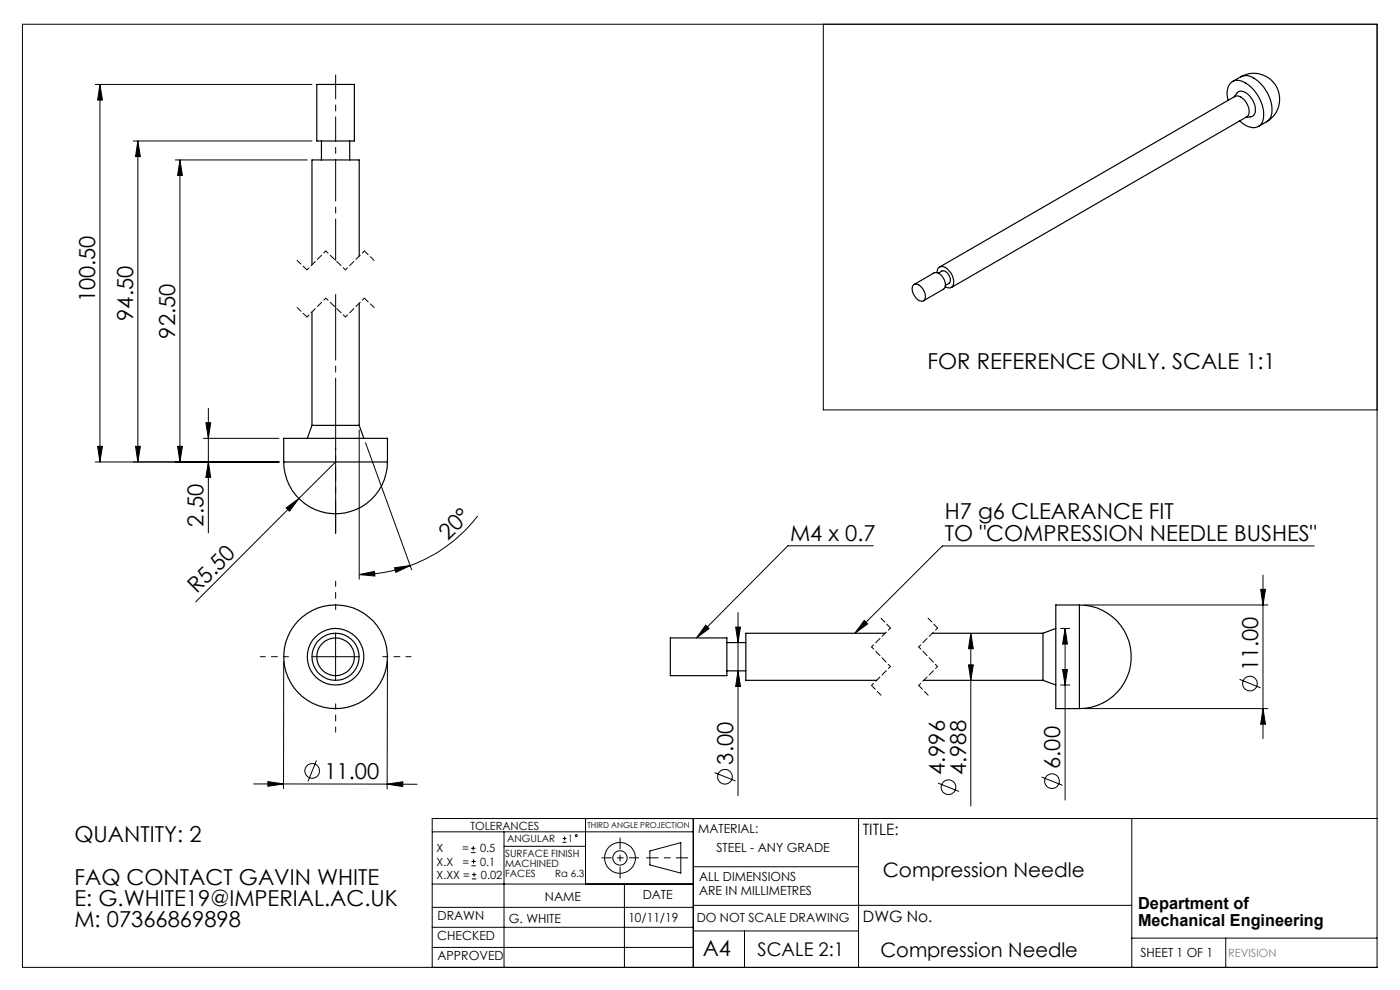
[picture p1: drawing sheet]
<svg xmlns="http://www.w3.org/2000/svg" width="297mm" height="210mm" viewBox="0 0 297 210" stroke-linecap="round" stroke-linejoin="round" font-family="sans-serif">
<g fill="none" stroke="#000" stroke-width=".21">
<path d="M4.8 5.1h287.3v200.1h-287.3zM20.2 17.9h46M21.2 17.9l.5 3.3h-1zM21.2 17.9v80.1M174.7 5.1v81.9h117.4M28.3 29.9h37.9M29.2 29.9l.6 3.3h-1zM29.2 29.9v68.1M37.2 33.9h28M38.2 33.9l.5 3.3h-1zM38.2 33.9v64.1M20.2 98h39"/>
<path d="M20.7 94.7h1l-.5 3.3zM28.8 94.7h1l-.6 3.3zM37.7 94.7h1l-.5 3.3zM43.2 93h16M43.7 89.7h1l-.5 3.3zM44.2 98l.5 3.3h-1zM44.2 86.6v26.4M71.2 98l-7.8 7.8M76.2 91.2v31.7M77.5 93.9l9.8 27M60.7 107.7l2.7-1.9-2 2.6zM63.4 105.8l-21.9 21.9"/>
<path d="M87 120a32.1 32.1 0 0 1-10.8 1.9M101.4 109.4a32.1 32.1 0 0 1-14.4 10.6M185.2 115.8h-18.1l-19.4 19.5M278.8 115.8h-78.9l-18.5 18.5M66.2 139.3h10M71.2 134.3v10M76.2 121.9l3.2-.7 .1 1zM83.7 120.4l3.3-.4-3 1.4zM149.7 132.6l.7 .7-2.7 2zM156.1 133h1l-.5 3.3zM156.6 130v38.8M183.3 131.6l.7 .8-2.6 1.9z"/>
<path d="M206 134.3l.5 3.3h-1zM206 134.3v36.7M225 133.3h1.9M226 133.3l.4 3.3h-1zM226 133.3v36.4M230 128.3h39M267.4 125h1.1l-.6 3.3zM267.9 122v34.7M60.2 140.3l-.1 27M82.2 140.3l-.1 27M156.6 142.3l.5 3.3h-1zM205.5 141h1l-.5 3.3z"/>
<path d="M225 145.3h1.9M225.4 142h1l-.4 3.3zM230 150.3h39M263 144.1l4.4 1.8M267.9 150.3l.6 3.3h-1.1zM53.8 166.3h6.3M56.8 165.8l3.3 .5-3.3 .5zM60.1 166.3h22M67.1 161.3l-1.8 4.5M82.1 166.3l6.4 .1M82.1 166.3l3.3-.5v1.1zM91.7 176.5h55.4"/>
<path d="M99.9 179.9h1M100.4 179.5v.9M106.9 176.5v28.7M106.9 179.5h17.3M119.3 178.7h.9M119.3 177.9h.9M119.8 177.4v.9M124.2 173.6v13.9M147.1 173.6v31.6M151.6 163.9l4.4 1.8M182.1 173.6v31.6M199 166.1l4.4 1.8"/>
<path d="M220.9 164.8l4.5 1.8M240.1 173.6v31.6M292.1 173.6h-200.4v31.6M91.7 196.7h55.4M91.7 192.5h55.4M91.7 187.5h55.4M99.9 180.9h1M100 183.6h.9M100 182.7h.9M100.1 186.4h.9M100.1 185.5h.9M100.5 182.3v.9"/>
<path d="M100.6 185.1v.9M132.5 187.5v17.7M137.9 180.5l6.5-1.8v6.5l-6.5-1.7zM147.1 183.9h35M147.1 197.5h35M147.1 192h93M157.9 197.5v7.7M240.1 199h52M260 199v6.2M91.7 201h55.4"/>
<circle cx="265.2" cy="145" r="1.55"/>
<circle cx="66.2" cy="163.5" r="1.55"/>
<circle cx="122.2" cy="177.3" r=".2"/>
<circle cx="153.8" cy="164.8" r="1.55"/>
<circle cx="201.2" cy="167" r="1.55"/>
<circle cx="223.2" cy="165.7" r="1.55"/>
<circle cx="131.5" cy="182" r="1.52"/>
<circle cx="131.5" cy="182" r="3.3"/>
</g>
<path d="M145.9 182h-8.7" fill="none" stroke="#000" stroke-width=".21" stroke-dasharray="15.2 1.3 1.3 1.3" stroke-dashoffset="12.8"/>
<path d="M131.5 177.7v8.6" fill="none" stroke="#000" stroke-width=".21" stroke-dasharray="15.2 1.3 1.3 1.3" stroke-dashoffset="12.9"/>
<path d="M127.7 182h7.8" fill="none" stroke="#000" stroke-width=".21" stroke-dasharray="15.2 1.3 1.3 1.3" stroke-dashoffset="13.3"/>
<path d="M65.1 57.2l-2.1-2M79.4 55.2l-2.1-2M65.1 67.2l-2.1-2M79.4 65.2l-2.1-2M186.9 131.1l2 2.1M196.9 131.1l2 2.1M184.9 145.4l2 2.1M194.9 145.4l2 2.1" fill="none" stroke="#000" stroke-width=".21" stroke-dasharray="1.3 .6" stroke-dashoffset=".1"/>
<path d="M69.1 53.2l-4 4M77.3 53.2l-4 4M69.1 63.2l-4 4M77.3 63.2l-4 4M188.9 133.2l-4 4M198.9 133.2l-4 4M188.9 141.4l-4 4M198.9 141.4l-4 4" fill="none" stroke="#000" stroke-width=".21" stroke-dasharray="1.3 .6" stroke-dashoffset=".7"/>
<path d="M73.3 57.2l-4.2-4M73.3 67.2l-4.2-4M184.9 137.2l4 4.2M194.9 137.2l4 4.2" fill="none" stroke="#000" stroke-width=".21" stroke-dasharray="1.3 .6" stroke-dashoffset=".6"/>
<path d="M61.2 139.3h-6M71.2 129.3v-6M81.2 139.3h6M71.2 149.3v6" fill="none" stroke="#000" stroke-width=".21" stroke-dasharray="15.2 1.3 1.3 1.3" stroke-dashoffset="14.1"/>
<path d="M71.2 95v18.1" fill="none" stroke="#000" stroke-width=".21" stroke-dasharray="15.2 1.3 1.3 1.3" stroke-dashoffset="8.1"/>
<path d="M71.2 62.5v50.7" fill="none" stroke="#000" stroke-width=".21" stroke-dasharray="15.2 1.3 1.3 1.3" stroke-dashoffset="1.3"/>
<path d="M71.2 33.9v21.3" fill="none" stroke="#000" stroke-width=".21" stroke-dasharray="15.2 1.3 1.3 1.3" stroke-dashoffset="6.5"/>
<path d="M71.2 29.9v4" fill="none" stroke="#000" stroke-width=".21" stroke-dasharray="15.2 1.3 1.3 1.3" stroke-dashoffset="15.1"/>
<path d="M71.2 15.9v14" fill="none" stroke="#000" stroke-width=".21" stroke-dasharray="15.2 1.3 1.3 1.3" stroke-dashoffset="10.1"/>
<g fill="#000">
<path d="M60.7 107.7l2.7-1.9-2 2.6z"/>
<path d="M37.7 94.7h1l-.5 3.3zM38.2 33.9l.5 3.3h-1zM28.8 94.7h1l-.6 3.3zM29.2 29.9l.6 3.3h-1z"/>
<path d="M43.7 89.7h1l-.5 3.3zM44.2 98l.5 3.3h-1zM21.2 17.9l.5 3.3h-1zM20.7 94.7h1l-.5 3.3z"/>
<path d="M76.2 121.9l3.2-.7 .1 1zM83.7 120.4l3.3-.4-3 1.4z"/>
<path d="M149.7 132.6l.7 .7-2.7 2zM183.3 131.6l.7 .8-2.6 1.9z"/>
<path d="M156.6 142.3l.5 3.3h-1zM156.1 133h1l-.5 3.3zM205.5 141h1l-.5 3.3zM206 134.3l.5 3.3h-1zM267.9 150.3l.6 3.3h-1.1zM267.4 125h1.1l-.6 3.3zM225.4 142h1l-.4 3.3zM226 133.3l.4 3.3h-1z"/>
<path d="M82.1 166.3l3.3-.5v1.1zM56.8 165.8l3.3 .5-3.3 .5z"/>
</g>
<g fill="none" stroke="#000" stroke-width=".25">
<path d="M67.2 17.9h8v12h-8zM263.2 16.3a5.5 5.5 0 0 1 7.5 2 5.5 5.5 0 0 1-2 7.5M263.2 16.3a2.89 2.89 0 0 1 3.2 .6 7.7 7.7 0 0 1 3.2 8l-.9 .9M263.2 16.3l-1.8 1M68.2 29.9v4M74.2 29.9v4M260.5 21.3a3.8 3.8 0 0 1 .9-4 2.88 2.88 0 0 1 3.3 .6 7.7 7.7 0 0 1 3.1 8 2.35 2.35 0 0 1-3.6 .7l-1.2-1M261.8 20.6a1.84 1.84 0 0 1 1.4-1.3 4 4 0 0 1 2.9 5l-.6 .5-1.2 .1M268.7 25.8l-1.8 1M76.2 54.4v-20.5h-10v22.3M198.8 57.8a1.16 1.16 0 0 1 .7-1.2 1.16 1.16 0 0 1 1.4 .4 3.3 3.3 0 0 1 1.2 3.7 1.08 1.08 0 0 1-1.6 .1M199.1 58l.7-.5a1.79 1.79 0 0 1 1.6 2.5l-.8 .5"/>
<path d="M199.3 56.6l62.7-36.1a2.3 2.3 0 0 1 2.6 1.6 2.07 2.07 0 0 1-.1 2.7l-62.7 36.2M66.2 66.2v24M76.2 64.3v25.9M193.7 60.5a1.34 1.34 0 0 1 2 .7 2.04 2.04 0 0 1 .2 2.6 2.1 2.1 0 0 1-2.3-1.9l-.1-.6zM193.9 60.4l4.3-2.5a2.1 2.1 0 0 1 2.2 1.9l.2 .9-.3 .5-4.4 2.6M60.2 98a11 11 0 0 0 11 11 11 11 0 0 0 11-11M60.2 98v-5h22v5M60.2 98h22M66.2 90.2h10M66.2 90.2l-1 2.8M76.2 90.2l1 2.8M142.2 135.3h12v8h-12z"/>
<path d="M154.2 136.3h4M187.8 134.3h-29.6v10h27.7M197.8 134.3h23.5M221.3 134.3v10M224 133.3l-2.7 1M229 128.3a11 11 0 0 1 11 11 11 11 0 0 1-11 11M229 128.3h-5v22h5M229 128.3v22M154.2 142.3h4M196 144.3h25.3M221.3 144.3l2.7 1"/>
<circle cx="71.2" cy="139.3" r="6"/>
<circle cx="71.2" cy="139.3" r="5"/>
<circle cx="71.2" cy="139.3" r="11"/>
<circle cx="71.2" cy="139.3" r="4"/>
</g>
<g font-size="4.7">
<text x="20.2" y="64.1" transform="rotate(-90 20.2 64.1)">100.50</text>
<text x="28.3" y="68" transform="rotate(-90 28.3 68)">94.50</text>
<text x="37.2" y="71.8" transform="rotate(-90 37.2 71.8)">92.50</text>
<text x="196.8" y="78.3">FOR REFERENCE ONLY. SCALE 1:1</text>
<text x="43.2" y="111.7" transform="rotate(-90 43.2 111.7)">2.50</text>
<text x="200.4" y="110.2">H7 g6 CLEARANCE FIT</text>
<text x="95" y="114.7" transform="rotate(-44 95 114.7)">20°</text>
<text x="167.6" y="114.7">M4 x 0.7</text>
<text x="200.4" y="114.7">TO &quot;COMPRESSION NEEDLE BUSHES&quot;</text>
<text x="41.7" y="126" transform="rotate(-45 41.7 126)">R5.50</text>
<text x="266.9" y="142.4" transform="rotate(-90 266.9 142.4)">11.00</text>
<text x="68.8" y="165.2">11.00</text>
<text x="155.5" y="162.2" transform="rotate(-90 155.5 162.2)">3.00</text>
<text x="200.4" y="164.4" transform="rotate(-90 200.4 164.4)">4.996</text>
<text x="205" y="164.4" transform="rotate(-90 205 164.4)">4.988</text>
<text x="224.9" y="163.1" transform="rotate(-90 224.9 163.1)">6.00</text>
<text x="15.8" y="178.6">QUANTITY: 2</text>
<text x="15.8" y="187.7">FAQ CONTACT GAVIN WHITE</text>
<text x="15.8" y="192.2">E: G.WHITE19@IMPERIAL.AC.UK</text>
<text x="15.8" y="196.7">M: 07366869898</text>
<text x="149.1" y="202.9">A4</text>
</g>
<g font-size="4.2">
<text x="187.3" y="186">Compression Needle</text>
<text x="186.8" y="203">Compression Needle</text>
</g>
<text font-size="4" x="160.7" y="202.8">SCALE 2:1</text>
<g font-size="3.5">
<text x="241.4" y="192.8">Department of</text>
<text x="241.4" y="196.3">Mechanical Engineering</text>
</g>
<g font-size="3.3">
<text x="183" y="177.2">TITLE:</text>
<text x="183.1" y="195.7">DWG No.</text>
</g>
<g font-size="2.7">
<text x="148.1" y="176.7">MATERIAL:</text>
<text x="152" y="180.8">STEEL - ANY GRADE</text>
<text x="115.6" y="191">NAME</text>
<text x="136.3" y="190.8">DATE</text>
<text x="148.3" y="186.8">ALL DIMENSIONS</text>
<text x="148.3" y="189.8">ARE IN MILLIMETRES</text>
<text x="92.8" y="195.2">DRAWN</text>
<text x="107.9" y="195.7">G. WHITE</text>
<text x="133.3" y="195.6">10/11/19</text>
<text x="147.8" y="195.7">DO NOT SCALE DRAWING</text>
<text x="92.8" y="199.3">CHECKED</text>
<text x="92.8" y="203.6">APPROVED</text>
<text x="242" y="203">SHEET 1 OF 1</text>
</g>
<g font-size="2.4">
<text x="99.8" y="176">TOLERANCES</text>
<text x="92.6" y="180.8">X</text>
<text x="92.6" y="183.6">X.X</text>
<text x="98" y="180.8">=</text>
<text x="98.1" y="183.6">=</text>
<text x="101.8" y="180.8">0.5</text>
<text x="101.9" y="183.6">0.1</text>
<text x="92.6" y="186.4">X.XX =</text>
<text x="102" y="186.4">0.02</text>
</g>
<text font-size="2.4" fill="#808080" x="260.6" y="203">REVISION</text>
<g font-size="2.1">
<text x="107.6" y="178.6">ANGULAR</text>
<text x="120.5" y="178.6">1</text>
<text x="107.2" y="181.8">SURFACE FINISH</text>
<text x="107.2" y="183.9">MACHINED</text>
<text x="107.2" y="186">FACES</text>
<text x="117.8" y="186">Ra 6.3</text>
</g>
<text font-size="1.7" x="124.6" y="175.7">THIRD ANGLE PROJECTION</text>
</svg>
